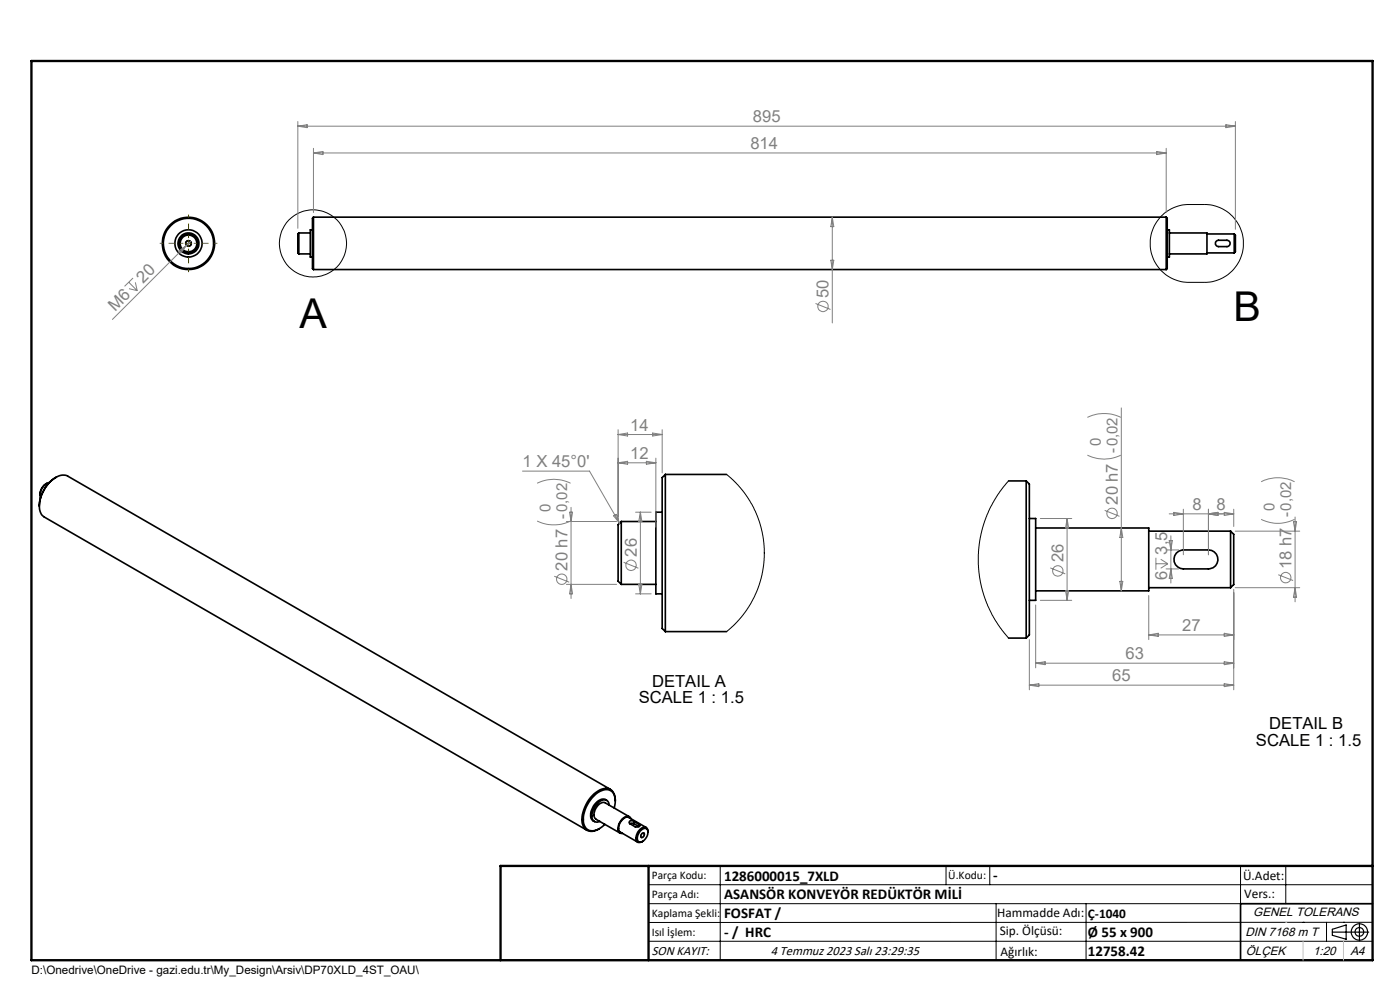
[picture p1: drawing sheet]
<svg xmlns="http://www.w3.org/2000/svg" width="297mm" height="210mm" viewBox="0 0 297 210" stroke-linecap="round" stroke-linejoin="round" font-family="sans-serif">
<g fill="none" stroke="#000" stroke-width=".35">
<path d="M63.4 49.4v4.5M63.4 49.4l-.2 .2v2.5a2.08 2.08 0 0 0 .2 1.8M63.4 53.9h2.4M63.4 49.4h2.4M66.3 48.7h-.5v5.8h.5M66.5 46.1a3.2 3.2 0 0 0-.2 2.1v8.8l.2 .2M66.5 46.1v11.1M66.5 57.2h180.9M66.5 46.1h180.9M247.4 46.1v11.1M247.4 46.1l.2 .2v10.7l-.2 .2M247.6 48.7h.5v5.8h-.5"/>
<path d="M248.1 49.4h7.9v4.5h-7.9M256 53.6h5.8M256 49.6h5.8M258 51.2l.4-.2h1.9a.67 .67 0 0 1 .7 .6 .67 .67 0 0 1-.7 .7h-2l-.5-.5zM261.8 49.6v4M261.8 49.6l.3 .3v3.5l-.3 .2M9.9 102.5a2.81 2.81 0 0 0-1.4 2.5M10.4 102.4a2.71 2.71 0 0 0-1.8 3.2M11.9 101.2a7.5 7.5 0 0 0-3.6 6.2M131.8 110.6v13.4M131.8 110.6l-.7 .7v10.5a1.88 1.88 0 0 0 .7 2.2M131.8 110.6h7.3"/>
<path d="M140.5 108.6h-1.4v17.4h1.4M141.1 100.6l-.6 .7v32l.6 .7M141.1 100.6v33.4M141.1 100.6h13M214 102h3.7M217.7 102v33.4M217.7 102a1.88 1.88 0 0 1 .7 2.1v30.6l-.7 .7M218.4 110h1.3v17.3h-1.3M219.7 112h24v13.3h-24M243.7 112.7h17.4M249.6 117.3l.5-.4 .9-.2h5.4a2.01 2.01 0 0 1 2 2 2.01 2.01 0 0 1-2 2h-5.4a2 2 0 0 1-1.8-1.2 2 2 0 0 1 .4-2.2zM261.1 112.7v12"/>
<path d="M261.1 112.7l.6 .6v10.7l-.6 .7M131.8 124h7.3M141.1 134h13M214 135.4h3.7M243.7 124.7h17.4M128.7 169.8a1.61 1.61 0 0 0-2.3 .5 3.2 3.2 0 0 0-.9 3.5l.6 .5M129.3 170.8a1.15 1.15 0 0 0-.8-1.1 1.15 1.15 0 0 0-1.3 .3 3.5 3.5 0 0 0-1.4 4l.6 .4 .8-.2M129.5 167.5l-115.1-66.5a2.8 2.8 0 0 0-3.3 .8 7.1 7.1 0 0 0-2.6 6.7l.3 .7 .6 .5 115.1 66.4M130.3 171.4a3.6 3.6 0 0 0-.5-3.5 2.9 2.9 0 0 0-3.8 .9 6.6 6.6 0 0 0-2 6.3 2.06 2.06 0 0 0 3.2 .6l1.1-.8M130.5 169.9a2.14 2.14 0 0 0-2.8-2.5 7.3 7.3 0 0 0-4.2 7.3 2.14 2.14 0 0 0 3.6 1.1M133.5 173.2l-5.1-2.9a1.67 1.67 0 0 0-2 1.2 1.83 1.83 0 0 0 0 2.3l5.1 2.9M133.6 174.7l1.2 .7a.8 .8 0 0 0 1-.4l-.2-.1"/>
<path d="M133.6 174.7h.9M133.8 173.7a.94 .94 0 0 0-1.6-.1 2.58 2.58 0 0 0-.9 2.9l.4 .3h.3M134.5 174.2a.54 .54 0 0 0-.6-.1 .54 .54 0 0 0-.4 .5l.1 .1M134.5 174.2l1.1 .7M134.5 174.7l1 .6M134.5 174.2v.5M135.6 174.9v.4M135.8 176.3l.2-.2a.82 .82 0 0 1 1.2-.3 .82 .82 0 0 1 .2 1.2 1.63 1.63 0 0 1-2 1.5 1.84 1.84 0 0 1 .4-2.2zM136.2 176.8l.3-.1a.52 .52 0 0 1 .1 .6 .52 .52 0 0 1-.6 .3v-.5zM137.1 175.5l-3.7-2.1a1.96 1.96 0 0 0-2.1 2l.1 1 3.9 2.2M137.4 176.5a.83 .83 0 0 0-.3-1 .83 .83 0 0 0-1.1 .2 2.25 2.25 0 0 0-.9 2.8l.6 .2 .6-.2M291.2 191.7h-28v12"/>
<circle cx="40" cy="51.6" r="5.3"/>
<circle cx="40" cy="51.6" r="2.01"/>
<circle cx="40" cy="51.6" r="2.9"/>
<circle cx="40" cy="51.6" r="5.6"/>
<circle cx="40" cy="51.6" r="2.23"/>
<circle cx="40" cy="51.6" r=".56"/>
<circle cx="40" cy="51.6" r="1.77"/>
</g>
<g fill="none" stroke="#000" stroke-width=".21">
<path d="M39.3 51.8a.67 .67 0 0 1 .6-.8 .67 .67 0 0 1 .7 .7 .67 .67 0 0 1-.8 .6M246.3 45.9a8.3 8.3 0 0 1 6-2.5h3.2a8.3 8.3 0 0 1 8.3 8.2 8.3 8.3 0 0 1-8.3 8.3h-3.2a8.3 8.3 0 0 1-7.7-5.1 8.3 8.3 0 0 1 1.7-8.9zM154.1 100.6l1.3 1.1 2.1 2.3 2.3 3.5 .9 1.9 .7 2.2 .5 2.1 .2 2.5v2.7l-.3 2.4-.6 2.3-.8 2.2-1.3 2.5-1.4 2.1-1.6 1.8-2 1.8M214 102l-2.3 2.9-1.4 2.4-1 2-1.2 4-.6 4.2v2.3l.3 2.8 .4 2.1 .8 2.3 .5 1.4 1.6 3.1 1.1 1.7 1.8 2.2M136.2 176.8l.3-.2a.55 .55 0 0 1 .2 .6 .55 .55 0 0 1-.4 .5h-.2l-.2-.2zM137.6 187.7h153.6M137.6 191.7h153.6M137.6 199.7h153.6M152.8 183.7v20M200.7 183.7v4M210 183.7v4M211.3 191.7v12"/>
<path d="M230.4 191.7v12M263.2 183.7v20M272.8 183.7v8M276.4 195.6h.1M281.4 195.6v4.1M285 195.6h.1M291.2 195.6l-153.6 .1"/>
<circle cx="66.4" cy="51.6" r="7.1"/>
</g>
<g fill="none" stroke="#808080" stroke-width=".21">
<path d="M63.2 25.8v22.6M63.2 26.8h198.9M63.2 26.8l2-.4v.7zM66.5 31.5v13.6M66.5 32.4h180.9M66.5 32.4l2-.3v.7zM245.4 32.1l2 .3-2 .4zM247.4 31.5v13.6M260.1 26.4l2 .4-2 .3zM262.1 25.8v22.8M27.3 59.9l1.8 1.8M28.2 59l-1.8 1.7"/>
<path d="M28.7 59.9l.4 1.8M37.9 53.3l1.6-1.2-1.2 1.7zM39.5 52.1l-15.7 15.7M40.5 51.2l-1 .9M176.2 55.2h.7l-.3 2zM176.6 46.1v22.4M176.6 46.1l.3 2h-.7zM27.4 61.2l1.7 .5M173 64.4l3.2 1.2M110.8 99.9h14.3l6.3 11.1M131.1 91.1v19.2M131.1 98.2h8"/>
<path d="M131.1 98.2l2-.3v.6zM131.1 92.2l2-.3v.6zM131.1 92.2h9.4M137.1 97.9l2 .3-2 .3zM138.5 91.9l2 .3-2 .3zM139.1 97.2v14.6M140.5 91.1v9.2M230.7 96.5a7.8 7.8 0 0 0 7.1 0M230.7 88.5a8.2 8.2 0 0 1 7.1 0M237.9 86.5v38.8M113.9 110.5a8.2 8.2 0 0 0 7.1 0M113.9 102.5a7.8 7.8 0 0 1 7.1 0"/>
<path d="M120.2 110.6h10.6M120.8 108.6h.7l-.4 2zM121.1 107.6v19.4M130.2 109.4l.5-.3 .7 1.9zM132.3 119.3l3.1 1.2M134.8 108.6h3.3M135.9 108.6v17.4M135.9 108.6l.3 2h-.7zM220.7 110h6.7M226.4 110v17.3M226.4 110l.3 2h-.6zM234.4 108.3l3.1 1.2"/>
<path d="M237.9 112l.3 2h-.6zM245.2 118.3v2.6M245.2 119.6h2.6M246.2 118.6l1.6 1M247.4 116.7h2.6M247.8 119.6l-1.6 .9M248 109h13.7M248 114.7h.7l-.3 2zM248.4 113.7v10M249 108.7l2 .3-2 .4zM251 108v9.7M256.4 108v9.7"/>
<path d="M256.4 109l2-.3v.7zM259.7 108.7l2 .3-2 .4zM261.7 108v3.7M262 112.7h13.7M267.5 110.2a7.8 7.8 0 0 0 7.1 0M267.5 102.2a7.8 7.8 0 0 1 7.1 0M274.4 110.7h.7l-.4 2zM274.7 109.7v18M117.6 122.2l3.2 1.3M120.2 124h10.6M121.1 124l.4 2h-.7zM134.8 126h3.3"/>
<path d="M135.5 124h.7l-.3 2zM218.4 135.7v10.6M219.7 128.3v13.4M220.7 127.3h6.7M222.8 120.5l3.2 1.2M226.1 125.3h.6l-.3 2zM237.6 123.3h.6l-.3 2zM243.7 126.3v9.4M243.7 134.7h18M243.7 134.7l2-.4v.7zM247.4 120.7h2.6M248.4 120.7l.3 2h-.7z"/>
<path d="M259.7 134.3l2 .4-2 .3zM261.7 125v21.3M262 124.7h13.7M271.2 121.9l3.1 1.2M274.7 124.7l.4 2h-.7zM218.4 145.3h43.3M218.4 145.3l2-.3v.7zM219.7 140.7h42M219.7 140.7l2-.3v.6zM259.7 140.4l2 .3-2 .3zM259.7 145l2 .3-2 .4z"/>
<circle cx="174.6" cy="65" r="1.12"/>
<circle cx="133.9" cy="119.9" r="1.1"/>
<circle cx="235.9" cy="108.9" r="1.11"/>
<circle cx="119.2" cy="122.9" r="1.1"/>
<circle cx="224.4" cy="121.1" r="1.11"/>
<circle cx="272.8" cy="122.5" r="1.11"/>
</g>
<g fill="none" stroke="#000" stroke-width=".25">
<path d="M282.6 197.7h7.8M282.6 197.1l3-.9v3l-3-.8zM288.4 195.8v3.8M106.2 203.7h185"/>
<circle cx="288.4" cy="197.7" r="1.74"/>
<circle cx="288.4" cy="197.7" r=".93"/>
</g>
<path d="M38.9 51.6h-5M40 50.5v-5M40 52.7v5M41.1 51.6h5" fill="none" stroke="#808000" stroke-width=".21" stroke-dasharray="15.2 1.3 1.3 1.3" stroke-dashoffset="14.6" stroke-linecap="butt"/>
<path d="M39.4 51.6h1.1M40 51.1v1.1" fill="none" stroke="#808000" stroke-width=".21"/>
<path d="M6.7 12.9h284.5v190.8h-284.5zM137.6 183.7v20M291.2 183.7h-185v20" fill="none" stroke="#000" stroke-width=".5"/>
<path d="M276.4 199.7v4M285 199.7v4" fill="none" stroke="#c0c0c0" stroke-width=".21"/>
<path d="M272.8 195.6h.1" fill="none" stroke="#c0c0c0" stroke-width=".25"/>
<g font-size="8.7">
<text x="63.5" y="69.7">A</text>
<text x="261.7" y="68">B</text>
</g>
<g font-size="3.5" fill="#808080">
<text x="159.7" y="26">895</text>
<text x="159.2" y="31.7">814</text>
<text x="30.4" y="60.1" transform="rotate(-45 30.4 60.1)">20</text>
<text x="175.8" y="63.2" transform="rotate(-90 175.8 63.2)">50</text>
<text x="24.4" y="66.1" transform="rotate(-45 24.4 66.1)">M6</text>
<text x="133.7" y="91.4">14</text>
<text x="110.8" y="99.1">1 X 45°0'</text>
<text x="133.7" y="97.4">12</text>
<text x="237.1" y="107.1" transform="rotate(-90 237.1 107.1)">20 h7 -0,02</text>
<text x="253" y="108.2">8</text>
<text x="258.1" y="108.2">8</text>
<text x="135.1" y="118.1" transform="rotate(-90 135.1 118.1)">26</text>
<text x="225.6" y="119.3" transform="rotate(-90 225.6 119.3)">26</text>
<text x="247.6" y="117.6" transform="rotate(-90 247.6 117.6)">3,5</text>
<text x="120.4" y="121" transform="rotate(-90 120.4 121)">20 h7</text>
<text x="247.6" y="123.1" transform="rotate(-90 247.6 123.1)">6</text>
<text x="274" y="120.7" transform="rotate(-90 274 120.7)">18 h7</text>
<text x="250.8" y="133.9">27</text>
<text x="238.8" y="139.9">63</text>
<text x="235.9" y="144.5">65</text>
</g>
<g font-size="3.5">
<text x="135.5" y="149.2">SCALE 1 : 1.5</text>
<text x="138.3" y="145.6">DETAIL A</text>
<text x="269.3" y="154.7">DETAIL B</text>
<text x="266.4" y="158.2">SCALE 1 : 1.5</text>
</g>
<g font-size="3.2" fill="#808080">
<text x="233.5" y="94.7" transform="rotate(-90 233.5 94.7)">0</text>
<text x="116.8" y="108.6" transform="rotate(-90 116.8 108.6)">0</text>
<text x="120.3" y="110.1" transform="rotate(-90 120.3 110.1)">-0,02</text>
<text x="270.4" y="108.3" transform="rotate(-90 270.4 108.3)">0</text>
<text x="273.9" y="109.8" transform="rotate(-90 273.9 109.8)">-0,02</text>
</g>
<g font-size="3.2">
<text x="153.6" y="186.8">1286000015_7XLD</text>
<text x="153.6" y="190.8">ASANSÖR KONVEYÖR REDÜKTÖR MİLİ</text>
<text x="210.7" y="186.6">-</text>
<text x="153.6" y="194.8">FOSFAT /</text>
<text x="153.6" y="198.8">- / HRC</text>
<text x="230.8" y="198.7">Ø 55 x 900</text>
<text x="230.8" y="202.8">12758.42</text>
</g>
<g font-size="2.8">
<text x="263.7" y="186.7">Ü.Adet:</text>
<text x="263.9" y="190.5">Vers.:</text>
<text x="211.5" y="194.5">Hammadde Adı:</text>
<text x="230.8" y="194.7">Ç-1040</text>
<text x="138.3" y="202.6">SON KAYIT:</text>
<text x="163.5" y="202.6">4 Temmuz 2023 Salı 23:29:35</text>
<text x="212.1" y="198.4">Sip. Ölçüsü:</text>
<text x="212.2" y="202.7">Ağırlık:</text>
</g>
<g font-size="2.6">
<text x="265.9" y="194.4">GENEL TOLERANS</text>
<text x="264.2" y="198.5">DIN 7168 m T</text>
<text x="264.3" y="202.6">ÖLÇEK</text>
<text x="278.5" y="202.6">1:20</text>
<text x="286.5" y="202.6">A4</text>
</g>
<g font-size="2.5">
<text x="138.3" y="186.4">Parça Kodu:</text>
<text x="138.3" y="190.5">Parça Adı:</text>
<text x="201.2" y="186.5">Ü.Kodu:</text>
<text x="138.3" y="194.5">Kaplama Şekli:</text>
<text x="138.3" y="198.6">Isıl İşlem:</text>
<text x="6.7" y="206.7">D:\Onedrive\OneDrive - gazi.edu.tr\My_Design\Arsiv\DP70XLD_4ST_OAU\</text>
</g>
</svg>
